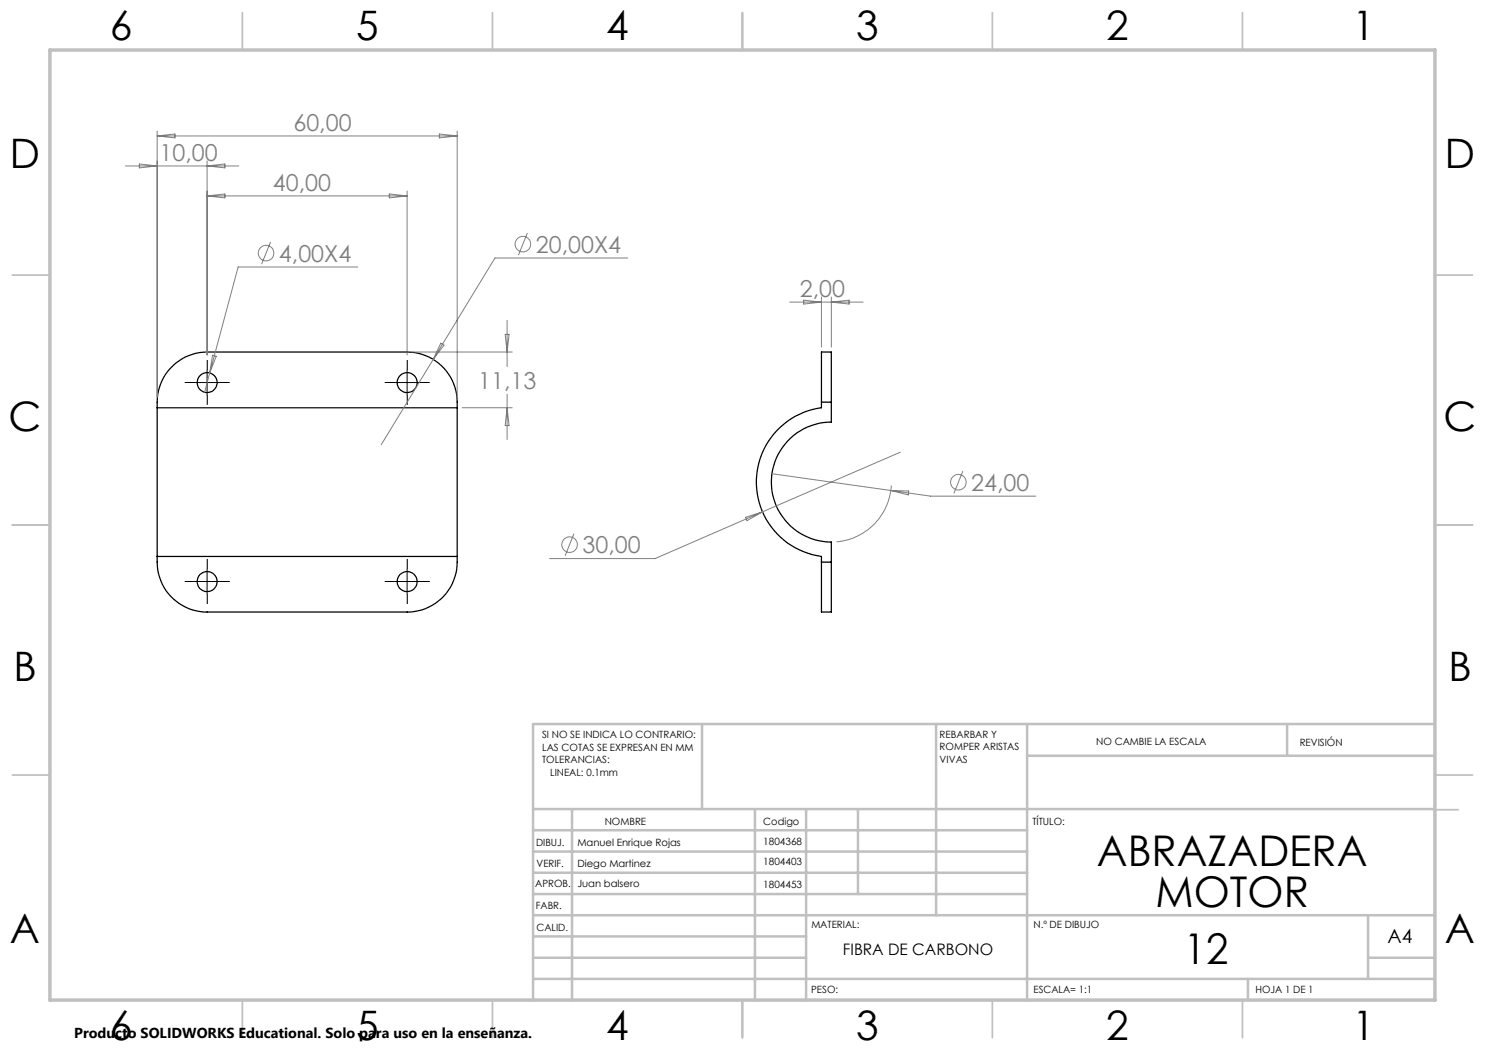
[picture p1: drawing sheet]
<svg xmlns="http://www.w3.org/2000/svg" width="297mm" height="210mm" viewBox="0 0 297 210" stroke-linecap="round" stroke-linejoin="round" font-family="sans-serif">
<g fill="none" stroke="#000" stroke-width=".25">
<path d="M31.4 81.6v29.7M31.4 81.6a10.1 10.1 0 0 1 10-11.2h40a10.1 10.1 0 0 1 10 11.2M31.4 81.6h60M91.4 81.6v29.7M164.3 80.4v1.2a15 15 0 0 0-13 14.8 15 15 0 0 0 13 14.9v1.1M164.3 80.4v-10h2v10M164.3 80.4h2M166.3 80.4v4a12 12 0 0 0-12 12 12 12 0 0 0 12 12v4M31.4 111.3a10.1 10.1 0 0 0 10 11.1h40a10.1 10.1 0 0 0 10-11.1M31.4 111.3h60M164.3 112.4v10h2v-10M164.3 112.4h2"/>
<circle cx="41.4" cy="76.5" r="1.99"/>
<circle cx="81.4" cy="76.5" r="1.99"/>
<circle cx="41.4" cy="116.3" r="1.99"/>
<circle cx="81.4" cy="116.3" r="1.99"/>
</g>
<g fill="none" stroke="#808080" stroke-width=".2">
<path d="M25.1 33.2h22.7M27.9 32.8l3.5 .4-3.5 .4zM31.4 26.2v53.2M31.4 27.2h60M31.4 27.2l3.6-.4v.8zM41.4 32.2v38.8M41.4 33.2l3.6-.4v.8zM41.4 39.2l3.6-.4v.8zM41.4 39.2h40M77.9 38.8l3.5 .4-3.5 .4zM81.4 38.2v32.8M87.9 26.8l3.5 .4-3.5 .4z"/>
<path d="M91.4 26.2v53.2M54.1 48.4l-1.8 4.4M71.5 53.4h-23.9l-5.7 21.2M105.5 46.6l-1.8 4.4M125.5 51.6h-26.5l-12.4 20.3M164.3 59.4v10M166.3 59.4v10M41.9 74.6l-1 3.8M42.5 71l.8 .3-1.4 3.3zM82.4 70.4h20M86.6 71.9l-10.4 17.1M88.2 68.6l.6 .4-2.2 2.9z"/>
<path d="M101 66.9h.8l-.4 3.5zM101.4 64.1v9.2M101.4 78.8v9.1M157.9 60.4h14.7M160.7 60l3.6 .4-3.6 .4zM166.3 60.4l3.5-.4v.8zM92.4 81.6h10M101.4 81.6l.4 3.5h-.8zM154.4 94.7l31.7 4.5h21.1M178.2 98.1l3.6 .1-.2 .8zM178.3 97.1a11.9 11.9 0 0 1-11 11.3M180.1 90.4l-49.1 21.3h-21.1"/>
<path d="M192.6 94.2l-1.8 4.5M114.8 106.7l-1.8 4.5M149.1 103.5l3.4-1.1-3.1 1.7z"/>
<circle cx="53.2" cy="50.6" r="1.56"/>
<circle cx="104.6" cy="48.8" r="1.56"/>
<circle cx="191.7" cy="96.4" r="1.55"/>
<circle cx="113.9" cy="108.9" r="1.55"/>
</g>
<g fill="none" stroke="#000" stroke-width=".2" stroke-dasharray="15.2 1.3 1.3 1.3" stroke-linecap="butt">
<path d="M38.9 76.5h-2M41.4 74v-2M41.4 79v2M43.9 76.5h2M78.9 76.5h-2M81.4 74v-2M81.4 79v2M83.9 76.5h2M38.9 116.3h-2M41.4 113.8v-2M41.4 118.8v2M43.9 116.3h2"/>
<path d="M78.9 116.3h-2M81.4 113.8v-2M81.4 118.8v2M83.9 116.3h2"/>
</g>
<path d="M38.9 76.5h5M41.4 74v5M78.9 76.5h5M81.4 74v5M38.9 116.3h5M41.4 113.8v5M78.9 116.3h5M81.4 113.8v5" fill="none" stroke="#000" stroke-width=".2"/>
<g fill="none" stroke="#c0c0c0" stroke-width=".35">
<path d="M48.5 2.5v7.5M98.5 2.5v7.5M148.5 2.5v7.5M198.5 2.5v7.5M248.5 2.5v7.5M2.5 55h7.5M287 55h7.5M2.5 105h7.5M287 105h7.5M2.5 155h7.5M287 155h7.5M286.7 162h5"/>
<path d="M48.5 200v7.5M98.5 200v7.5M148.5 200v7.5M198.5 200v7.5M248.5 200v7.5"/>
</g>
<g fill="none" stroke="#c0c0c0" stroke-width=".5">
<path d="M140.4 144.8v17M187.2 144.8v38.2M205.4 144.8v55.3M205.4 151.2h81.2M257.4 144.8v6.4M286.6 144.8h-180v55.3M106.6 161.8h180M106.6 178.8h98.8M106.6 174.5h98.8M106.6 170.3h98.8M106.6 166h98.8M114.4 161.8v38.3"/>
<path d="M151 161.8v38.3M161.2 161.8v38.3M171.6 161.8v17M106.6 195.8h180M106.6 191.5h54.6M106.6 187.3h54.6M106.6 183h180M249.6 195.8v4.3M273.6 191.5h13M273.6 183v12.8"/>
</g>
<path d="M10 10h277v190h-277z" fill="none" stroke="#c0c0c0" stroke-width=".7"/>
<g font-size="8.5">
<text x="219.4" y="173.3">ABRAZADERA</text>
<text x="231.1" y="181.4">MOTOR</text>
<text x="236.8" y="192.8">12</text>
</g>
<g font-size="8.1">
<text x="22" y="8">6</text>
<text x="71.2" y="8">5</text>
<text x="121.2" y="8">4</text>
<text x="171.2" y="8">3</text>
<text x="221.2" y="8">2</text>
<text x="270.5" y="8">1</text>
<text x="2" y="33.6">D</text>
<text x="289" y="33.6">D</text>
<text x="1.7" y="86.1">C</text>
<text x="288.7" y="86.1">C</text>
<text x="2.7" y="136.1">B</text>
<text x="289.7" y="136.1">B</text>
<text x="2" y="188.6">A</text>
<text x="289" y="188.6">A</text>
<text x="22" y="208">6</text>
<text x="71.2" y="208">5</text>
<text x="121.2" y="208">4</text>
<text x="171.2" y="208">3</text>
<text x="221.2" y="208">2</text>
<text x="270.5" y="208">1</text>
</g>
<g font-size="4.7" fill="#808080">
<text x="58.7" y="26.2">60,00</text>
<text x="31.9" y="32.2">10,00</text>
<text x="54.6" y="38.2">40,00</text>
<text x="55.8" y="52.3">4,00X4</text>
<text x="107.2" y="50.5">20,00X4</text>
<text x="160" y="59.4">2,00</text>
<text x="95.6" y="77.8">11,13</text>
<text x="194.3" y="98.1">24,00</text>
<text x="116.5" y="110.6">30,00</text>
</g>
<text font-size="3.9" x="277.5" y="188.5">A4</text>
<text font-size="3.2" x="168.6" y="190.9">FIBRA DE CARBONO</text>
<text font-size="2.9" x="14.9" y="207.6">Producto SOLIDWORKS Educational. Solo para uso en la enseñanza.</text>
<g font-size="2">
<text x="108.4" y="147.6">SI NO SE INDICA LO CONTRARIO:</text>
<text x="187.9" y="147.5">REBARBAR Y</text>
<text x="219.2" y="149">NO CAMBIE LA ESCALA</text>
<text x="260" y="149.2">REVISIÓN</text>
<text x="108.4" y="150.1">LAS COTAS SE EXPRESAN EN MM</text>
<text x="108.4" y="152.6">TOLERANCIAS:</text>
<text x="110" y="155.1">LINEAL: 0.1mm</text>
<text x="187.9" y="150">ROMPER ARISTAS</text>
<text x="187.9" y="152.5">VIVAS</text>
<text x="120.9" y="165">NOMBRE</text>
<text x="152.7" y="165">Codigo</text>
<text x="206.5" y="165">TÍTULO:</text>
<text x="107.2" y="169.1">DIBUJ.</text>
<text x="107.3" y="173.4">VERIF.</text>
<text x="115.5" y="173.4">Diego Martinez</text>
<text x="115.5" y="169.2">Manuel Enrique Rojas</text>
<text x="152.7" y="169">1804368</text>
<text x="152.7" y="173.1">1804403</text>
<text x="107" y="177.5">APROB.</text>
<text x="115.5" y="177.5">Juan balsero</text>
<text x="152.7" y="177.6">1804453</text>
<text x="107.2" y="181.8">FABR.</text>
<text x="162.3" y="185.5">MATERIAL:</text>
<text x="206.7" y="185.5">N.º DE DIBUJO</text>
<text x="107.3" y="186.2">CALID.</text>
<text x="162.2" y="198.6">PESO:</text>
<text x="206.7" y="198.6">ESCALA= 1:1</text>
<text x="251.1" y="198.6">HOJA 1 DE 1</text>
</g>
</svg>
